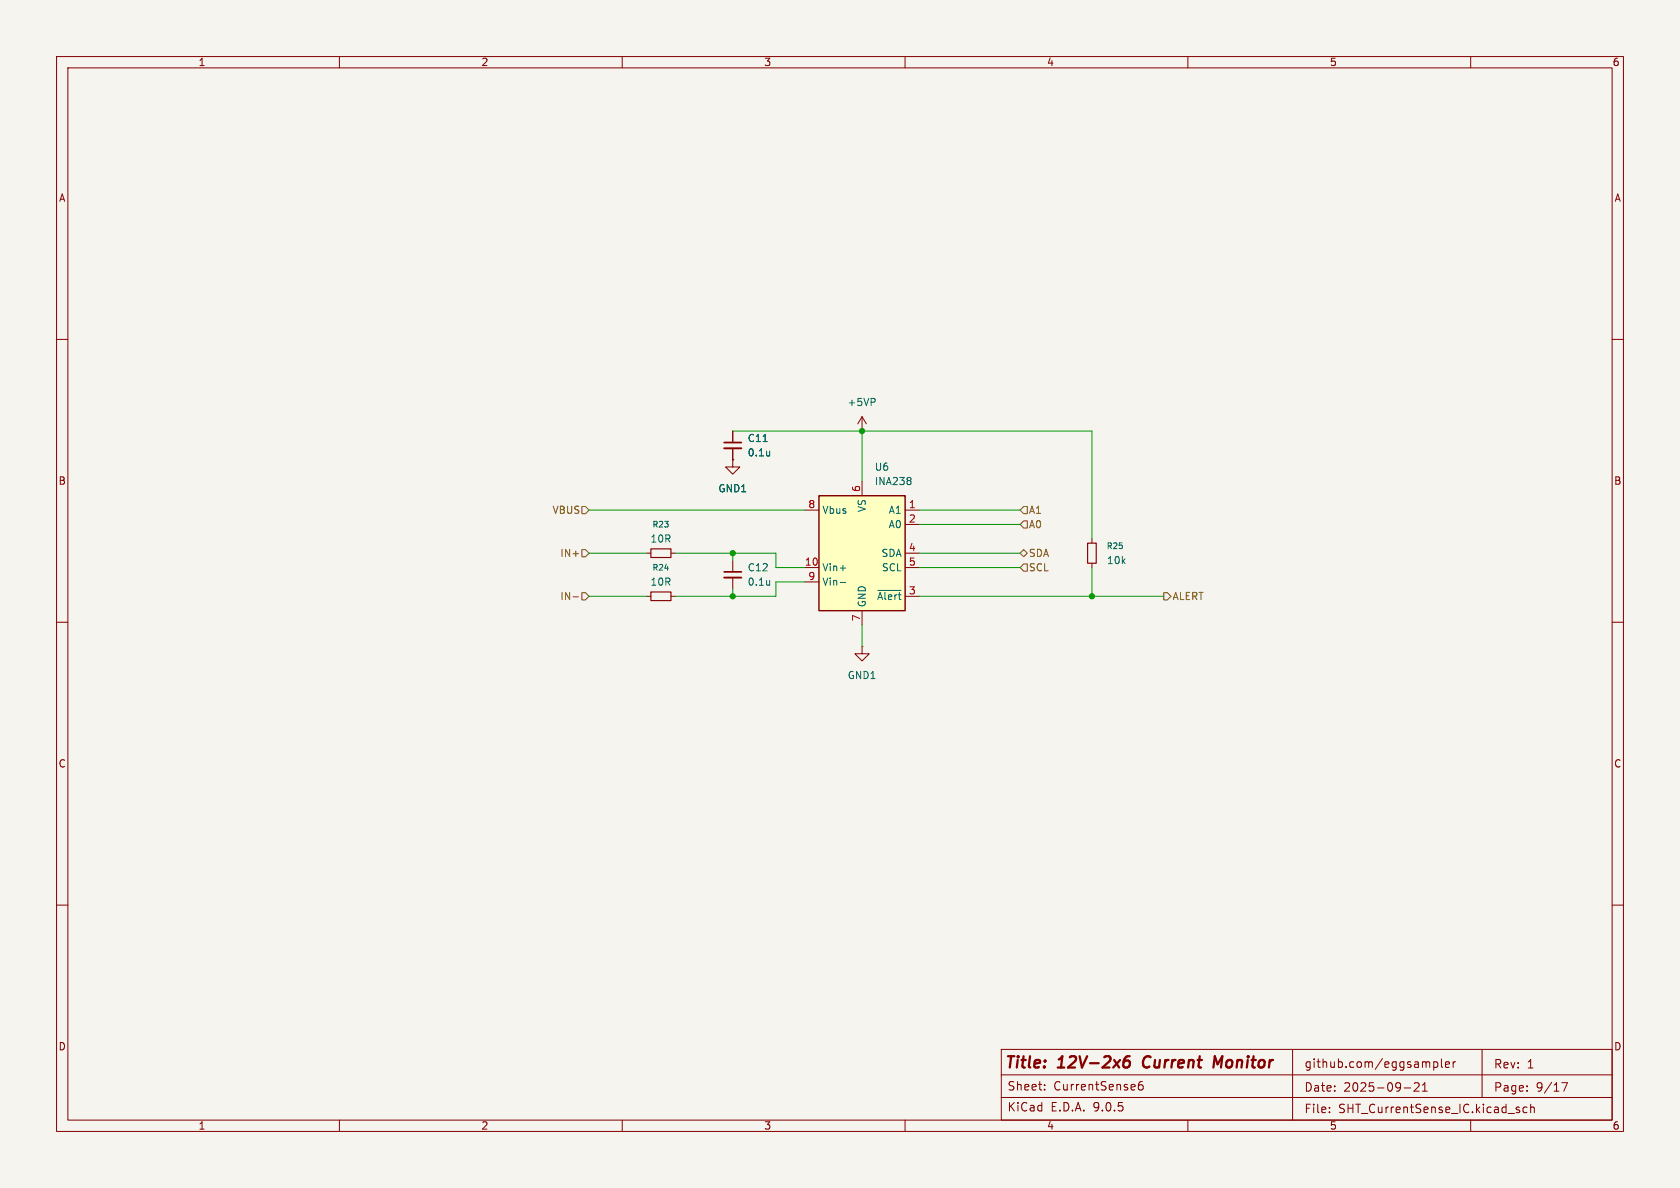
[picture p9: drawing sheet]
<svg xmlns="http://www.w3.org/2000/svg" width="297mm" height="210mm" viewBox="0 0 297 210" stroke-linecap="round" stroke-linejoin="round" font-family="sans-serif">
<path d="M0 0h297v210h-297z" fill="#f5f4ef" stroke="#f5f4ef" stroke-width=".18"/>
<g fill="none" stroke="#840000" stroke-width=".18">
<path d="M10 10h277v190h-277zM12 12h273v186h-273zM60 10v2M110 10v2M160 10v2M210 10v2M260 10v2M10 60h2M129.5 76.2v2M129.5 79.2v2.1M152.4 76.2h.1M152.4 73.7l-.8 1.2"/>
<path d="M152.4 73.7l.8 1.2M152.4 73.7v2.5M285 60h2M114.3 97.8h.8M118.6 97.8h.8M129.5 81.3v1.3h1.3l-1.3 1.2-1.2-1.2h1.2M129.5 81.3h.1M193 95.3v.7M193 99.6v.7M10 110h2M114.3 105.4h.8M118.6 105.4h.8"/>
<path d="M152.4 114.3v1.3h1.3l-1.3 1.2-1.3-1.2h1.3M152.4 114.3h.1M285 110h2M10 160h2M285 160h2M60 198v2M110 198v2M160 198v2M177 194h108M177 190h108M177 185.5h108v12.5h-108zM184.7 192.6v.1"/>
<path d="M184.7 191.8v.1M202 191.2a.59 .59 0 0 0-.8 .6v.6l.2 .2 .4 .1 .2-.1 .1-.5-.1-.3h-.5l-.3 .3M210 198v2M228.5 185.5v12.5M235 196.6v.1M235 195.8v.1M248.2 192.3h1.2M250 191.5l.6-.1 .2 .1 .1 .3-.9 1.1h.9M251.5 192.9h.8M251.5 191.8l.4-.4v1.5M253.5 187.8l.4-.1 .3 .3v.4l-.2 .2h-.5M253.5 187.7v1.5"/>
<path d="M254.8 187.2v1.3l.2 .2M255.5 188.2l.8-.2-.1-.2-.4-.1-.3 .2 .1 .7h.6M256.9 187.7v1M257.3 187.7l-.3 .1-.1 .2M260 198v2M262 185.5v8.5M268.5 196.2l.2 .2-.2 .3M268.5 195.7l.1 .1M270 192.8v.1M270 192v.1M270 195.8l-.5-.1-.3 .3v.4l.2 .2h.6M270.6 195.8l.2-.1 .4 .1v.9"/>
<path d="M270.6 195.2v1.5M276.1 191.4h1l-.6 1.5"/>
</g>
<path d="M198.7 187.7a.64 .64 0 0 1 1 0v.6a.66 .66 0 0 1-1 .3M199.7 186.7a.81 .81 0 0 0-.9 .5M202.3 187a1.27 1.27 0 0 0 0 1.6M216.1 186.7l-.8 1.4-.5-1.4-.3 2" fill="none" stroke="#840000" stroke-width=".4"/>
<path d="M128 78.2h3.1" fill="none" stroke="#840000" stroke-width=".3"/>
<path d="M128 79.2h3.1" fill="none" stroke="#840000" stroke-width=".33"/>
<path d="M134.9 78.1h.7M136.1 79.7v.9M154.6 70.5l.1 .2-.1 .3M136.1 80.5h-.1" fill="none" stroke="#006464" stroke-width=".18"/>
<path d="M115.1 97h3.5v1.6h-3.5zM192.3 96h1.5v3.6h-1.5zM115.1 104.6h3.5v1.6h-3.5z" fill="none" stroke="#840000" stroke-width=".2"/>
<path d="M144.8 87.6h15.2v20.4h-15.2z" fill="#ffffc2"/>
<path d="M144.8 87.6h15.2v20.4h-15.2z" fill="none" stroke="#840000" stroke-width=".25"/>
<g fill="none" stroke="#840000" stroke-width=".18">
<path d="M129.5 76.2v2M129.5 79.2v2.1M129.5 81.3h.1M129.5 99.1v2M142.2 90.2h2.6M152.4 85.1v2.5M160 90.2h2.6M160 92.7h2.6M160 97.8h2.6M129.5 102.1v2M142.2 100.3h2.6M142.2 102.9h2.6"/>
<path d="M152.4 108v2.5M160 100.3h2.6M160 105.4h2.6"/>
</g>
<path d="M134.9 78.1h.7M136.1 79.7v.9M136.1 80.5h-.1M160.9 84.5l.2 .1-.2 .3M160.9 85l.2 .2-.2 .4M136.1 102.6v.9M136.1 103.3l-.1 .1M148.5 100.4h1M148.5 103h1M155.2 104.4h4.1" fill="none" stroke="#006464" stroke-width=".18"/>
<path d="M128 101.1h3.1" fill="none" stroke="#840000" stroke-width=".3"/>
<path d="M128 102.1h3.1" fill="none" stroke="#840000" stroke-width=".33"/>
<path d="M102.9 89.5h.6l.6 .7-.6 .6h-.6zM102.9 97.2h.6l.6 .6-.6 .6h-.6zM181 97.2l.6 .6-.6 .6-.7-.6zM181 99.7h.6v1.3h-.6l-.7-.7zM181 89.5h.6v1.3h-.6l-.7-.6zM181 92.1h.6v1.2h-.6l-.7-.6zM101.3 105.5h1M102.9 104.8h.6l.6 .6-.6 .6h-.6zM205.7 104.8h.7l.6 .6-.6 .6h-.7z" fill="none" stroke="#725600" stroke-width=".18"/>
<g fill="none" stroke="#009600" stroke-width=".18">
<path d="M129.5 76.2h63.5v19.1M152.4 76.2v8.9M104.1 97.8h10.2M104.1 90.2h38.1M119.4 97.8h17.8v2.5h5M129.5 97.8v1.3M162.6 97.8h17.7M162.6 90.2h17.7M162.6 92.7h17.7M104.1 105.4h10.2M129.5 104.1v1.3M142.2 102.9h-5v2.5h-17.8"/>
<path d="M152.4 110.5v3.8M162.6 100.3h17.7M162.6 105.4h43.1M193 100.3v5.1"/>
</g>
<g fill="#009600" stroke="#009600" stroke-width=".18">
<circle cx="152.4" cy="76.2" r=".46"/>
<circle cx="193" cy="105.4" r=".46"/>
<circle cx="129.5" cy="97.8" r=".46"/>
<circle cx="129.5" cy="105.4" r=".46"/>
</g>
<g font-size="2.8" fill="#840000">
<text x="177.5" y="189.4">Title:</text>
<text x="187.2" y="189.4">12V-2x6</text>
<text x="202.9" y="189.4">Current</text>
<text x="216.2" y="189.4">Monitor</text>
</g>
<g font-size="2.1" fill="#840000">
<text x="230.5" y="189">github.com/eggsampler</text>
<text x="264" y="189.1">Rev:</text>
<text x="269.9" y="189.1">1</text>
<text x="178" y="196.7">KiCad</text>
<text x="178" y="193">Sheet:</text>
<text x="185.7" y="196.7">E.D.A.</text>
<text x="186.2" y="193">CurrentSense6</text>
<text x="193.3" y="196.7">9.0.5</text>
<text x="230.5" y="193.2">Date:</text>
<text x="230.5" y="197">File:</text>
<text x="236.6" y="197">SHT_CurrentSense_IC.kicad_sch</text>
<text x="237.5" y="193.2">2025-09-21</text>
<text x="264" y="193.2">Page:</text>
<text x="271.5" y="193.2">9/17</text>
</g>
<g font-size="1.8" fill="#840000">
<text x="35" y="11.9">1</text>
<text x="85" y="11.9">2</text>
<text x="135" y="11.9">3</text>
<text x="185" y="11.9">4</text>
<text x="235" y="11.9">5</text>
<text x="285" y="11.9">6</text>
<text x="10.3" y="35.9">A</text>
<text x="285.3" y="35.9">A</text>
<text x="10.3" y="85.9">B</text>
<text x="285.3" y="85.9">B</text>
<text x="10.3" y="135.9">C</text>
<text x="285.3" y="135.9">C</text>
<text x="10.3" y="185.9">D</text>
<text x="285.3" y="185.9">D</text>
<text x="35" y="199.9">1</text>
<text x="85" y="199.9">2</text>
<text x="135" y="199.9">3</text>
<text x="185" y="199.9">4</text>
<text x="235" y="199.9">5</text>
<text x="285" y="199.9">6</text>
</g>
<g font-size="1.8" fill="#006464">
<text x="149.7" y="72">+5VP</text>
<text x="132.1" y="78.3">C11</text>
<text x="132.1" y="80.9">0.1u</text>
<text x="154.6" y="83.4">U6</text>
<text x="126.9" y="87.2">GND1</text>
<text x="154.6" y="86">INA238</text>
<text x="145.3" y="91">Vbus</text>
<text x="153.3" y="90.6" transform="rotate(-90 153.3 90.6)">VS</text>
<text x="157" y="91">A1</text>
<text x="157" y="93.6">A0</text>
<text x="114.9" y="96.1">10R</text>
<text x="132.1" y="101.2">C12</text>
<text x="145.3" y="101.2">Vin+</text>
<text x="155.7" y="98.7">SDA</text>
<text x="155.8" y="101.2">SCL</text>
<text x="195.6" y="99.9">10k</text>
<text x="114.9" y="103.7">10R</text>
<text x="132.1" y="103.7">0.1u</text>
<text x="145.3" y="103.7">Vin-</text>
<text x="153.3" y="107.4" transform="rotate(-90 153.3 107.4)">GND</text>
<text x="155" y="106.3">~{Alert}</text>
<text x="149.8" y="120.2">GND1</text>
</g>
<g font-size="1.8" fill="#a90000">
<text x="142.8" y="89.9">8</text>
<text x="152.1" y="87.1" transform="rotate(-90 152.1 87.1)">6</text>
<text x="160.6" y="89.9">1</text>
<text x="160.6" y="92.5">2</text>
<text x="142.2" y="100.1">10</text>
<text x="160.6" y="97.5">4</text>
<text x="160.6" y="100.1">5</text>
<text x="142.8" y="102.6">9</text>
<text x="160.6" y="105.2">3</text>
<text x="152.1" y="109.9" transform="rotate(-90 152.1 109.9)">7</text>
</g>
<g font-size="1.8" fill="#725600">
<text x="97.6" y="91">VBUS</text>
<text x="181.8" y="91">A1</text>
<text x="181.8" y="93.6">A0</text>
<text x="99" y="98.7">IN+</text>
<text x="181.8" y="98.7">SDA</text>
<text x="181.8" y="101.2">SCL</text>
<text x="99" y="106.3">IN-</text>
<text x="207.2" y="106.3">ALERT</text>
</g>
<g font-size="1.4" fill="#006464">
<text x="115.2" y="93.4">R23</text>
<text x="115.2" y="101.1">R24</text>
<text x="195.5" y="97.3">R25</text>
</g>
</svg>
